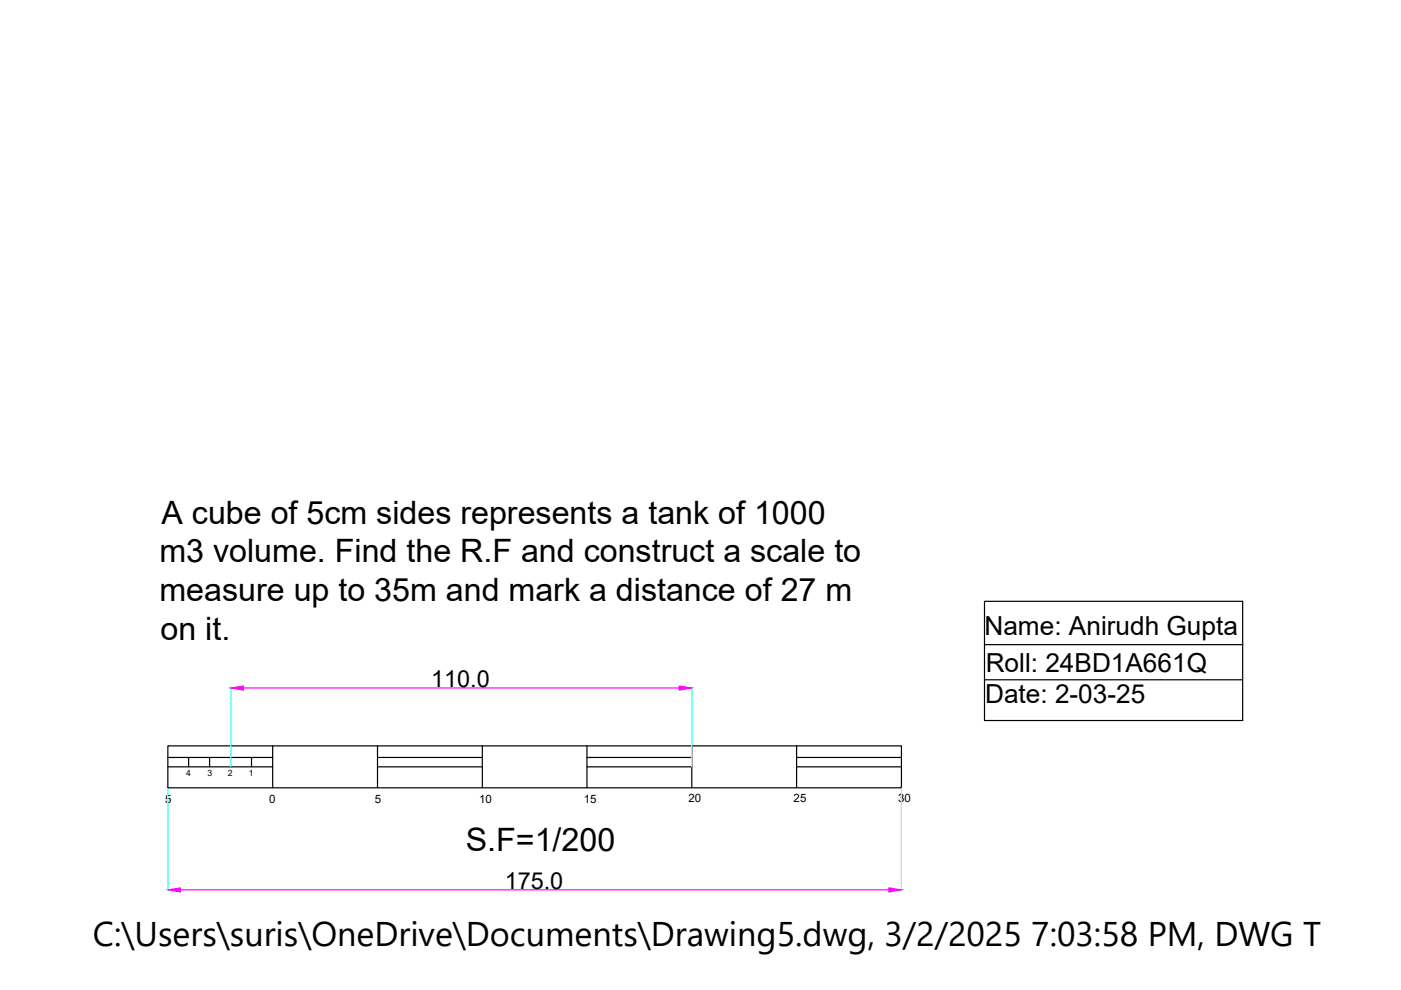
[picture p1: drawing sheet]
<svg xmlns="http://www.w3.org/2000/svg" width="297mm" height="210mm" viewBox="0 0 297 210" stroke-linecap="round" stroke-linejoin="round" font-family="sans-serif">
<!-- layer: 0 -->
<g fill="none" stroke="#000" stroke-width=".25">
<path d="M208.7 127.5h54.8v25.3h-54.8zM208.7 136.7h54.8M35.6 158.1h155.5v8.9h-155.5zM57.8 158.1v8.9M80 158.1v8.9M102.3 158.1v8.9M124.4 158.1v8.9M146.7 158.1v8.9M168.9 158.1v8.9M208.7 144.1h54.8M35.6 160.6h22.2M35.6 162.6h22.2"/>
<path d="M40 160.6v2M44.4 160.6v2M48.9 160.6v2M53.3 160.6v2M80 160.6h22.3M80 162.6h22.3M124.4 160.6h22.3M124.4 162.6h22.3M168.9 160.6h22.2M168.9 162.6h22.2"/>
</g>
<path d="M48.9 145.7v16.8M146.7 145.7v16.8M35.6 167.1v21.7M191.1 167.1v21.7" fill="none" stroke="#0ff" stroke-width=".25"/>
<path d="M51.6 145.9h92.4M38.3 188.7h150.2" fill="none" stroke="#f0f" stroke-width=".25"/>
<g fill="#f0f" stroke="#f0f" stroke-width=".21">
<path d="M48.9 145.9l2.7-.5v.9z"/>
<path d="M144 145.4l2.7 .5-2.7 .4z"/>
<path d="M35.6 188.7l2.7-.5v.9z"/>
<path d="M188.5 188.2l2.6 .5-2.6 .4z"/>
</g>
<text font-size="7.3" x="19.7" y="200.6">C:\Users\suris\OneDrive\Documents\Drawing5.dwg, 3/2/2025 7:03:58 PM, DWG To PDF</text>
<g font-size="6.8">
<text x="34.2" y="111.1">A cube of 5cm sides represents a tank of 1000</text>
<text x="33.8" y="119.2">m3 volume. Find the R.F and construct a scale to</text>
<text x="33.8" y="127.5">measure up to 35m and mark a distance of 27 m</text>
<text x="34" y="135.6">on it.</text>
<text x="98.7" y="180.3">S.F=1/200</text>
</g>
<g font-size="5.6">
<text x="208.7" y="134.6">Name: Anirudh Gupta</text>
<text x="209" y="142.6">Roll: 24BD1A661Q</text>
<text x="208.9" y="149.1">Date: 2-03-25</text>
</g>
<g font-size="5">
<text x="91.4" y="145.7">110.0</text>
<text x="107" y="188.5">175.0</text>
</g>
<g font-size="2.4">
<text x="35" y="170.3">5</text>
<text x="57.1" y="170.3">0</text>
<text x="79.4" y="170.2">5</text>
<text x="101.6" y="170.2">10</text>
<text x="123.8" y="170.2">15</text>
<text x="146" y="170.1">20</text>
<text x="168.3" y="170.1">25</text>
<text x="190.4" y="170.1">30</text>
</g>
<g font-size="1.8">
<text x="39.5" y="164.5">4</text>
<text x="44" y="164.5">3</text>
<text x="48.3" y="164.5">2</text>
<text x="52.8" y="164.5">1</text>
</g>
</svg>
